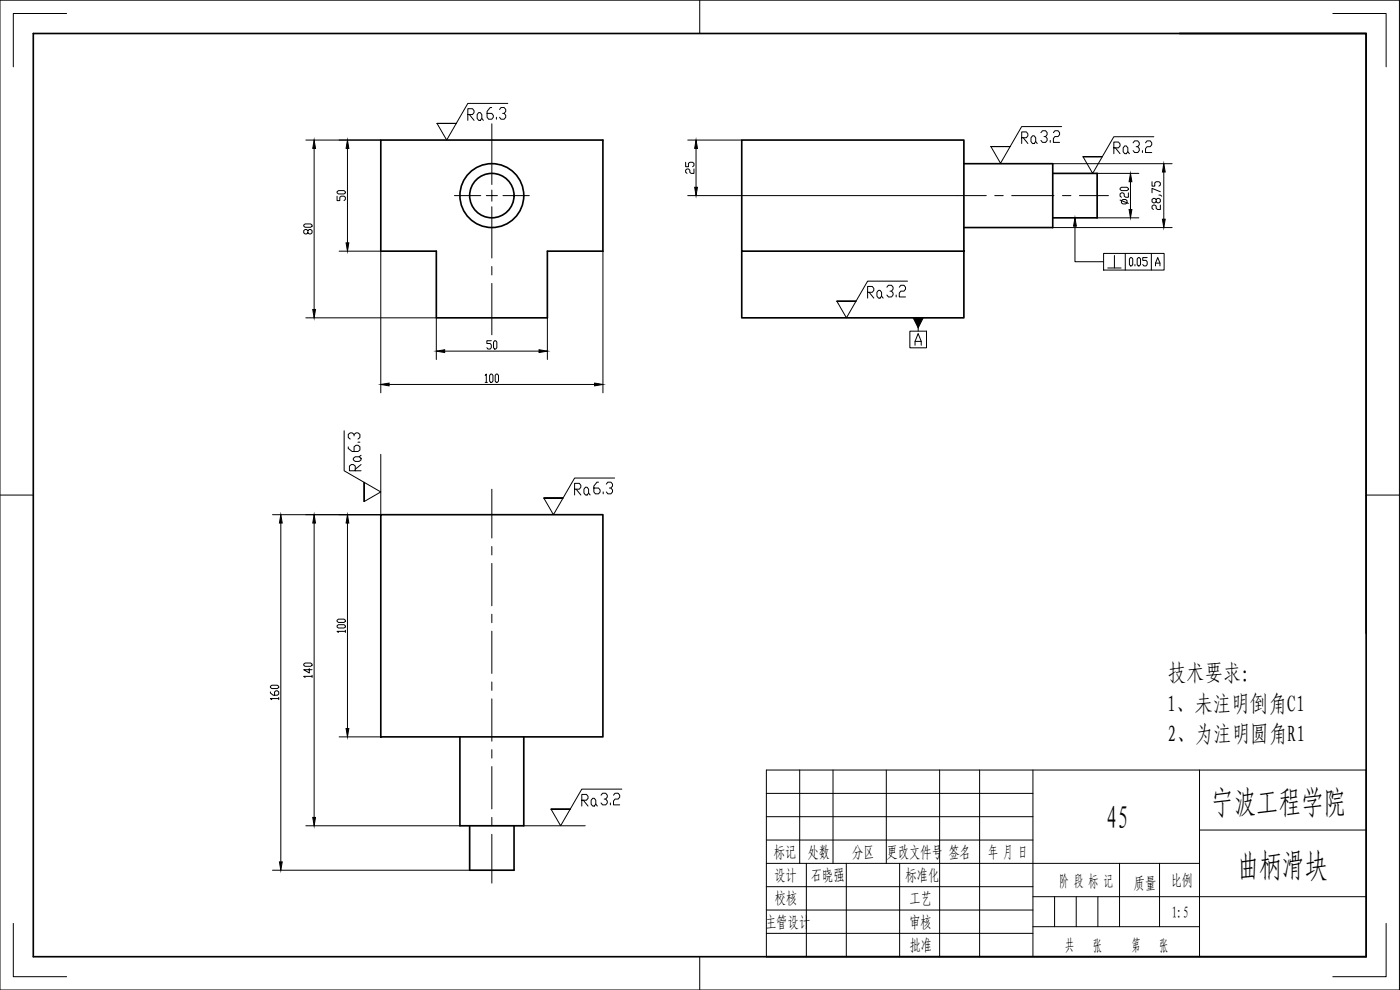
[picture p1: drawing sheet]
<svg xmlns="http://www.w3.org/2000/svg" width="420mm" height="297mm" viewBox="0 0 420 297" stroke-linecap="round" stroke-linejoin="round" font-family="sans-serif">
<g fill="none" stroke="#000" stroke-width=".3">
<path d="M0 .1h420v296.9h-420zM20 4h-16v16.1M210 .1v10M400 4h16v16.1M0 148.5h10M410 148.5h10M230 238h80M240 231v28M250 231v28M266 231v28M282 231v56M294 231v56"/>
<path d="M310 231v56M360 231v56M157.2 247.8h18.4M230 245h80M230 252h80M230 259h130M242 259v28M254 259v28M270 259v28M336 259v19M348 259v19M360 249h50"/>
<path d="M4 277v16h16M230 266h80M230 273h80M310 278h50M310 269h100M316.5 269v9M323 269v9M329.5 269v9M416 277v16h-16M210 287v10M230 287v-56h180v56M230 280h80"/>
</g>
<g fill="none" stroke="#000" stroke-width=".5">
<path d="M10 10.1h400v276.9h-400zM354 10.1h56v180M114.3 42h66.6v33.4h-16.6v20h-33.4v-20h-16.6zM222.6 42h66.7v33.4h-66.7zM289.3 49.1h26.6v19.2h-26.6M315.9 52h13.4v13.4h-13.4M222.6 75.4v20h66.7v-20M114.3 154.4h66.6v66.7h-66.6zM138 221.1v26.7h19.2v-26.7M140.9 247.8v13.3h13.4v-13.3"/>
<circle cx="147.6" cy="58.7" r="9.6"/>
<circle cx="147.6" cy="58.7" r="6.7"/>
</g>
<g fill="none" stroke="#000" stroke-width=".3">
<path d="M147.6 37.1v18.3M136.4 58.7h7.9M147.6 57v1.7h-1.7M149.3 58.7h-1.7v1.7M150.9 58.7h8M287.3 58.7h8.7M298.5 58.7h2.6M303.6 58.7h12.7M318.9 58.7h2.5M323.9 58.7h8.8M147.6 62v15.4M147.6 80v2.5"/>
<path d="M147.6 85v15.5M147.6 146.8v14.6M147.6 164v2.5M147.6 169.1v12.7M147.6 184.3v2.5M147.6 189.4v12.7M147.6 204.6v2.5M147.6 209.7v12.7M147.6 224.9v2.6M147.6 230v12.7M147.6 245.2v2.6M147.6 250.3v14.7"/>
</g>
<g fill="none" stroke="#000" stroke-width=".3">
<path d="M91.8 42h22.5M94.3 44.5v48.4M101.2 58.9v1.3h.8v-1l.4-.3h.8l.5 .3v.7l-.5 .3M101.2 57.5l.4-.3h1.6l.5 .3v.4l-.5 .3h-1.6l-.4-.3zM104.3 44.5v28.4M205.8 48.7v1.3h.8v-1l.4-.3h.9l.4 .3v.7l-.4 .3M206.4 42h16.2M206.4 58.7h80.9M208.3 50.7v1.3h-.9l-.4-.3v-.7l-.4-.3h-.4l-.4 .3v.7l.4 .3M208.9 44.5v11.7M315.9 49.1h35.9M329.3 52h12.5"/>
<path d="M336.1 56.5l.5-.3h1.6l.4 .3v.4l-.4 .3h-1.6l-.5-.3zM338.6 57.9v1.3h-.8l-.4-.3v-.7l-.4-.3h-.4l-.5 .3v.7l.5 .3M339.3 54.5v8.4M345.7 54.5v1.4h.9v-1l.4-.4h.8l.4 .4v.6l-.4 .4M347 59.9l.4-.4h.4l.4 .4v.6l-.4 .4h-.4l-.4-.4v-.6l-.4-.4h-.5l-.4 .4v.6l.4 .4h.5l.4-.4M347.8 58.5h.4l.4 .4M348.2 57.5l-2.5-1v1.4M349.3 51.6v14.2M91.2 67.5l.4-.3h1.6l.5 .3v.4l-.5 .3h-1.6l-.4-.3zM92.4 69.2l.4-.3h.4l.5 .3v.7l-.5 .3h-.4l-.4-.3v-.7l-.4-.3h-.4l-.4 .3v.7l.4 .3h.4l.4-.3M101.8 75.4h12.5v42.5M180.9 75.4v42.5"/>
<path d="M315.9 68.3h35.9M322.6 67.9v10.6h8.6M329.3 65.4h12.5M331.2 76h18.2v5h-18.2zM334.5 76.7v3.7M336.1 60l2.5 1M336.6 60.2l.4-.3h.8l.4 .3v.7l-.4 .3h-.8l-.4-.3zM337.7 76v5M339.3 77.3h.3l.3 .4v1.7l-.3 .4h-.3l-.3-.4v-1.7zM340.6 79.4v.4M341.6 77.3h.3l.4 .4v1.7l-.4 .4h-.3l-.3-.4v-1.7zM344.3 77.3h-1.3v.8h.9l.4 .4v.9l-.4 .4h-.6l-.3-.4"/>
<path d="M345.5 76v5M346.8 79.8v-.9l.7-1.6 .6 1.6v.9M346.8 78.9h1.3M348.2 61.5v1.4h-.8l-.4-.4v-.6l-.4-.4h-.5l-.4 .4v.6l.4 .4M91.8 95.4h39.1v12.5M164.3 95.4v12.5M273.1 99.4h5v5h-5zM275.6 95.4v4M332.5 80.4h4M116.8 115.4h61.6M133.4 105.4h28.4M145.6 112.6l.3-.4v2.5"/>
<path d="M145.6 114.7h.7M147.3 112.2h.3l.3 .4v1.7l-.3 .4h-.3l-.4-.4v-1.7zM147.4 102.2h-1.3v.9h1l.3 .4v.8l-.3 .4h-.7l-.3-.4M148.4 102.2h.4l.3 .5v1.6l-.3 .4h-.4l-.3-.4v-1.6zM148.9 112.2h.4l.3 .4v1.7l-.3 .4h-.4l-.3-.4v-1.7zM274.6 103.6v-1.2l.9-2.3 1 2.3v1.2M274.6 102.4h1.9M81.8 154.4h32.5M84.3 156.9v101.7M94.3 156.9v88.4M104.3 156.9v61.7M91.2 199.3l.4-.4h1.6l.5 .4v.3l-.5 .3h-1.6l-.4-.3z"/>
<path d="M101.2 187.8l.4-.4h1.6l.5 .4v.3l-.5 .3h-1.6l-.4-.3zM101.2 186.1l.4-.3h1.6l.5 .3v.3l-.5 .4h-1.6l-.4-.4zM103.7 189.4h-2.5l.4 .4M103.7 189.1v.7M81.2 207.6v.3l.8 .7h1.2l.5-.3v-.7l-.5-.3h-.4l-.4 .3v1M81.2 205.9l.4-.3h1.6l.5 .3v.4l-.5 .3h-1.6l-.4-.3zM83.7 209.6h-2.5l.4 .3M83.7 209.3v.6M92.8 200.6v1.3l-1.6-1h2.5M93.7 202.9h-2.5l.4 .4M93.7 202.6v.7M101.8 221.1h12.5"/>
<path d="M91.8 247.8h46.2M81.8 261.1h59.1"/>
</g>
<g fill="#000" stroke="#000" stroke-width=".3">
<path d="M94.3 42l.4 2.5h-.8zM104.3 42l.4 2.5h-.8zM208.5 56.2h.8l-.4 2.5zM208.9 42l.4 2.5h-.8zM339.3 52l.4 2.5h-.8zM349.3 49.1l.4 2.5h-.8zM103.9 72.9h.8l-.4 2.5zM322.6 65.4l.4 2.5h-.8zM338.9 62.9h.8l-.4 2.5zM348.9 65.8h.8l-.4 2.5zM93.9 92.9h.8l-.4 2.5zM274.1 95.4h3l-1.5 3z"/>
<path d="M114.3 115.4l2.5-.5v.9zM130.9 105.4l2.5-.5v.9zM161.8 104.9l2.5 .5-2.5 .4zM178.4 114.9l2.5 .5-2.5 .4zM84.3 154.4l.4 2.5h-.8zM94.3 154.4l.4 2.5h-.8zM104.3 154.4l.4 2.5h-.8zM103.9 218.6h.8l-.4 2.5zM83.9 258.6h.8l-.4 2.5zM93.9 245.3h.8l-.4 2.5z"/>
</g>
<g fill="none" stroke="#000" stroke-width=".3">
<path d="M136.9 37h-5.7h5.7M152.4 31h-12l-6.4 11-2.8-5M318.6 38h-12l-6.3 11-2.9-5M303.1 44h-5.7h5.7M330.8 47h-5.8h5.8M346.3 41h-12l-6.4 11-2.9-5M256.9 90.4h-5.8h5.8M272.4 84.4h-12l-6.4 11-2.9-5M103.3 129.3v12l11 6.3-5 2.9M109.3 144.7v5.8v-5.8M169 149.4h-5.8h5.8M184.4 143.4h-12l-6.3 11-2.9-5"/>
<path d="M186.6 236.8h-12l-6.3 11-2.9-5M171.1 242.8h-5.7h5.7"/>
</g>
<!-- layer: 0 -->
<path d="M114.3 136.3v18.1" fill="none" stroke="#000" stroke-width=".3"/>
<g font-size="9.7">
<text x="363.5" y="244.3">宁波工程学院</text>
<text x="332" y="248.8">45</text>
<text x="371.3" y="263.3">曲柄滑块</text>
</g>
<g font-size="7.1">
<text x="139" y="37.4">Ra</text>
<text x="145" y="37">6.3</text>
<text x="305.5" y="44.4">Ra</text>
<text x="311.1" y="44.1">3.2</text>
<text x="333" y="47.3">Ra</text>
<text x="338.7" y="46.9">3.2</text>
<text x="259.3" y="90.7">Ra</text>
<text x="264.9" y="90.3">3.2</text>
<text x="109" y="136.9" transform="rotate(-90 109 136.9)">6.3</text>
<text x="109.4" y="142.5" transform="rotate(-90 109.4 142.5)">Ra</text>
<text x="171.1" y="149.9">Ra</text>
<text x="177.1" y="149.6">6.3</text>
<text x="173.2" y="243.1">Ra</text>
<text x="179.2" y="242.7">3.2</text>
</g>
<g font-size="6.9">
<text x="350.5" y="204.3">技术要求：</text>
<text x="350.2" y="213.5">1、未注明倒角C1</text>
<text x="350.4" y="222.7">2、为注明圆角R1</text>
</g>
<g font-size="4.8">
<text x="232.3" y="257.5">标记</text>
<text x="242.3" y="257.5">处数</text>
<text x="255.7" y="257.3">分区</text>
<text x="266.1" y="257.5">更改文件号</text>
<text x="284.7" y="257.5">签名</text>
<text x="296.6" y="257.5">年 月 日</text>
<text x="232.4" y="264.3">设计</text>
<text x="243.4" y="264.3">石晓强</text>
<text x="271.7" y="264.5">标准化</text>
<text x="317.8" y="266.1">阶 段 标 记</text>
<text x="340.3" y="266.6">质量</text>
<text x="351.4" y="265.9">比例</text>
<text x="232.5" y="271.2">校核</text>
<text x="272.9" y="271.1">工艺</text>
<text x="351.7" y="275.5">1:5</text>
<text x="229.7" y="278.5">主管设计</text>
<text x="272.9" y="278.5">审核</text>
<text x="272.9" y="285.4">批准</text>
<text x="319.7" y="285.4">共</text>
<text x="327.9" y="285.4">张</text>
<text x="339.6" y="285.4">第</text>
<text x="347.8" y="285.4">张</text>
</g>
</svg>
